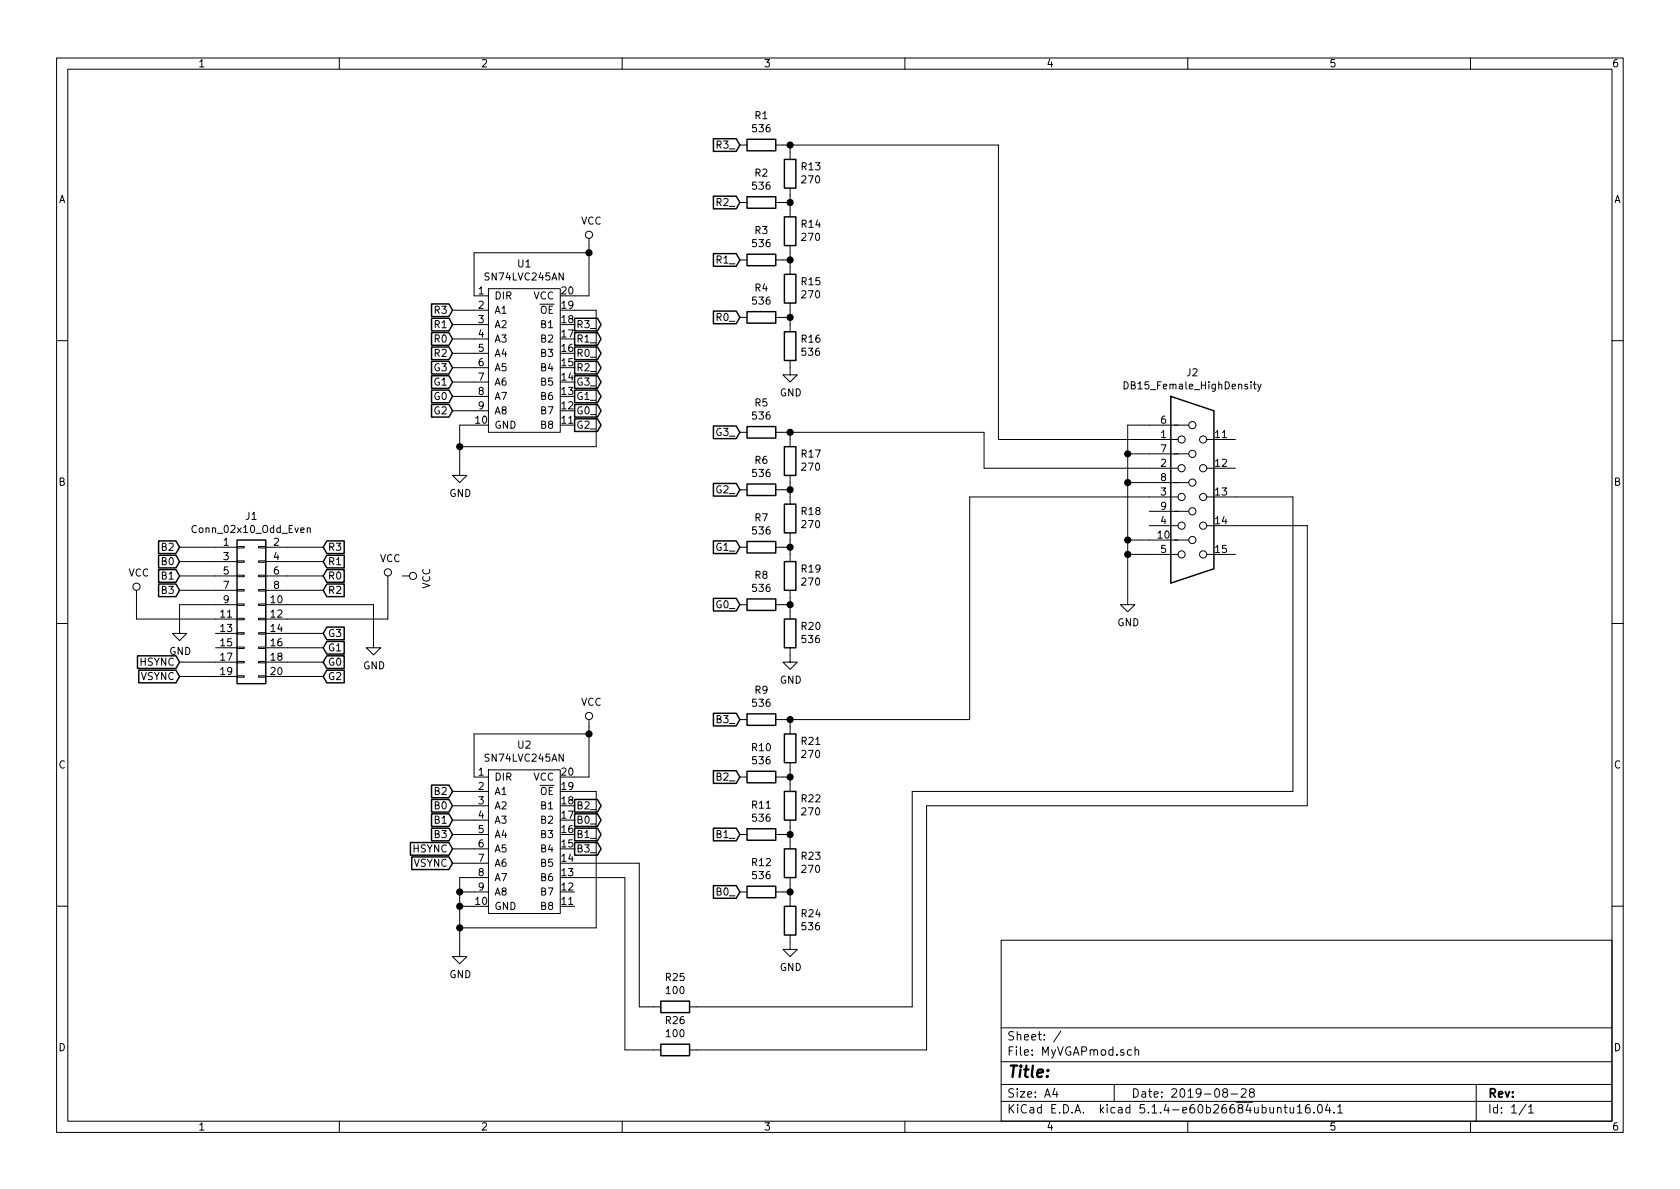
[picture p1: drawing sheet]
EESchema Schematic File Version 4
LIBS:MyVGAPmod-cache
EELAYER 30 0
EELAYER END
$Descr A4 11693 8268
encoding utf-8
Sheet 1 1
Title ""
Date "2019-08-28"
Rev ""
Comp ""
Comment1 ""
Comment2 ""
Comment3 ""
Comment4 ""
$EndDescr
$Comp
L MyLibrary:SN74LVC245AN U1
U 1 1
P 3650 2500
F 0 "U1" H 3650 3175 50  0000 C CNN
F 1 "SN74LVC245AN" H 3650 3084 50  0000 C CNN
F 2 "Package_DIP:DIP-20_W7.62mm" H 3650 3150 50  0001 C CNN
F 3 "" H 3650 3150 50  0001 C CNN
	1    3650 2500
	1    0    0    -1  
$EndComp
$Comp
L MyLibrary:SN74LVC245AN U2
U 1 1
P 3650 5850
F 0 "U2" H 3650 6525 50  0000 C CNN
F 1 "SN74LVC245AN" H 3650 6434 50  0000 C CNN
F 2 "Package_DIP:DIP-20_W7.62mm" H 3650 6500 50  0001 C CNN
F 3 "" H 3650 6500 50  0001 C CNN
	1    3650 5850
	1    0    0    -1  
$EndComp
$Comp
L Connector:DB15_Female_HighDensity J2
U 1 1
P 8300 3450
F 0 "J2" H 8300 4317 50  0000 C CNN
F 1 "DB15_Female_HighDensity" H 8300 4226 50  0000 C CNN
F 2 "Connector_Dsub:DSUB-15-HD_Female_Horizontal_P2.29x1.98mm_EdgePinOffset3.03mm_Housed_MountingHolesOffset4.94mm" H 7350 3850 50  0001 C CNN
F 3 " ~" H 7350 3850 50  0001 C CNN
	1    8300 3450
	1    0    0    -1  
$EndComp
Text GLabel 3150 2150 0    50   Input ~ 0
R3
Text GLabel 3150 2450 0    50   Input ~ 0
R2
Text GLabel 3150 2250 0    50   Input ~ 0
R1
Text GLabel 3150 2350 0    50   Input ~ 0
R0
Text GLabel 3150 2550 0    50   Input ~ 0
G3
Text GLabel 3150 2850 0    50   Input ~ 0
G2
Text GLabel 3150 2650 0    50   Input ~ 0
G1
Text GLabel 3150 2750 0    50   Input ~ 0
G0
$Comp
L power:GND #PWR02
U 1 1
P 3200 6600
F 0 "#PWR02" H 3200 6350 50  0001 C CNN
F 1 "GND" H 3205 6427 50  0000 C CNN
F 2 "" H 3200 6600 50  0001 C CNN
F 3 "" H 3200 6600 50  0001 C CNN
	1    3200 6600
	1    0    0    -1  
$EndComp
Text GLabel 3150 5800 0    50   Input ~ 0
B3
Text GLabel 3150 5500 0    50   Input ~ 0
B2
Text GLabel 3150 5700 0    50   Input ~ 0
B1
Text GLabel 3150 5600 0    50   Input ~ 0
B0
Text GLabel 3150 5900 0    50   Input ~ 0
HSYNC
Text GLabel 3150 6000 0    50   Input ~ 0
VSYNC
Wire Wire Line
	3150 2150 3300 2150
Wire Wire Line
	3150 2250 3300 2250
Wire Wire Line
	3150 2350 3300 2350
Wire Wire Line
	3150 2450 3300 2450
Wire Wire Line
	3150 2550 3300 2550
Wire Wire Line
	3150 2650 3300 2650
Wire Wire Line
	3150 2750 3300 2750
Wire Wire Line
	3150 2850 3300 2850
Wire Wire Line
	3150 5500 3300 5500
Wire Wire Line
	3150 5600 3300 5600
Wire Wire Line
	3150 5700 3300 5700
Wire Wire Line
	3150 5800 3300 5800
Wire Wire Line
	3150 5900 3300 5900
Wire Wire Line
	3150 6000 3300 6000
Wire Wire Line
	3200 6450 3200 6300
Wire Wire Line
	3200 6300 3300 6300
Wire Wire Line
	3200 6300 3200 6200
Wire Wire Line
	3200 6200 3300 6200
Connection ~ 3200 6300
Wire Wire Line
	3200 6200 3200 6100
Wire Wire Line
	3200 6100 3300 6100
Connection ~ 3200 6200
$Comp
L power:VCC #PWR04
U 1 1
P 4100 5050
F 0 "#PWR04" H 4100 4900 50  0001 C CNN
F 1 "VCC" H 4117 5223 50  0000 C CNN
F 2 "" H 4100 5050 50  0001 C CNN
F 3 "" H 4100 5050 50  0001 C CNN
	1    4100 5050
	1    0    0    -1  
$EndComp
Wire Wire Line
	4100 5050 4100 5100
Wire Wire Line
	4100 5400 4000 5400
Wire Wire Line
	3300 5400 3300 5100
Wire Wire Line
	3300 5100 4100 5100
Connection ~ 4100 5100
Wire Wire Line
	4100 5100 4100 5400
$Comp
L power:GND #PWR01
U 1 1
P 3200 3250
F 0 "#PWR01" H 3200 3000 50  0001 C CNN
F 1 "GND" H 3205 3077 50  0000 C CNN
F 2 "" H 3200 3250 50  0001 C CNN
F 3 "" H 3200 3250 50  0001 C CNN
	1    3200 3250
	1    0    0    -1  
$EndComp
Wire Wire Line
	3200 3100 3200 2950
Wire Wire Line
	3200 2950 3300 2950
$Comp
L power:VCC #PWR03
U 1 1
P 4100 1700
F 0 "#PWR03" H 4100 1550 50  0001 C CNN
F 1 "VCC" H 4117 1873 50  0000 C CNN
F 2 "" H 4100 1700 50  0001 C CNN
F 3 "" H 4100 1700 50  0001 C CNN
	1    4100 1700
	1    0    0    -1  
$EndComp
Wire Wire Line
	4000 2050 4100 2050
Wire Wire Line
	4100 1700 4100 1750
Connection ~ 4100 1750
Wire Wire Line
	4100 1750 4100 2050
Wire Wire Line
	3300 2050 3300 1750
Wire Wire Line
	3300 1750 4100 1750
$Comp
L Device:R R19
U 1 1
P 5500 4000
F 0 "R19" H 5430 3954 50  0000 R CNN
F 1 "270" H 5430 4045 50  0000 R CNN
F 2 "Resistor_THT:R_Axial_DIN0204_L3.6mm_D1.6mm_P7.62mm_Horizontal" V 5430 4000 50  0001 C CNN
F 3 "~" H 5500 4000 50  0001 C CNN
	1    5500 4000
	-1   0    0    1   
$EndComp
$Comp
L Device:R R18
U 1 1
P 5500 3600
F 0 "R18" H 5430 3554 50  0000 R CNN
F 1 "270" H 5430 3645 50  0000 R CNN
F 2 "Resistor_THT:R_Axial_DIN0204_L3.6mm_D1.6mm_P7.62mm_Horizontal" V 5430 3600 50  0001 C CNN
F 3 "~" H 5500 3600 50  0001 C CNN
	1    5500 3600
	-1   0    0    1   
$EndComp
$Comp
L Device:R R17
U 1 1
P 5500 3200
F 0 "R17" H 5430 3154 50  0000 R CNN
F 1 "270" H 5430 3245 50  0000 R CNN
F 2 "Resistor_THT:R_Axial_DIN0204_L3.6mm_D1.6mm_P7.62mm_Horizontal" V 5430 3200 50  0001 C CNN
F 3 "~" H 5500 3200 50  0001 C CNN
	1    5500 3200
	-1   0    0    1   
$EndComp
$Comp
L Device:R R20
U 1 1
P 5500 4400
F 0 "R20" H 5430 4354 50  0000 R CNN
F 1 "536" H 5430 4445 50  0000 R CNN
F 2 "Resistor_THT:R_Axial_DIN0204_L3.6mm_D1.6mm_P7.62mm_Horizontal" V 5430 4400 50  0001 C CNN
F 3 "~" H 5500 4400 50  0001 C CNN
	1    5500 4400
	-1   0    0    1   
$EndComp
Wire Wire Line
	5450 3400 5500 3400
Wire Wire Line
	5500 3400 5500 3350
Wire Wire Line
	5500 3400 5500 3450
Connection ~ 5500 3400
Wire Wire Line
	5450 3800 5500 3800
Wire Wire Line
	5500 3800 5500 3750
Wire Wire Line
	5500 3850 5500 3800
Connection ~ 5500 3800
Wire Wire Line
	5450 4200 5500 4200
Wire Wire Line
	5500 4200 5500 4150
Wire Wire Line
	5500 4200 5500 4250
Connection ~ 5500 4200
Wire Wire Line
	5450 3000 5500 3000
Wire Wire Line
	5500 3000 5500 3050
Connection ~ 5500 3000
$Comp
L Device:R R1
U 1 1
P 5300 1000
F 0 "R1" V 5093 1000 50  0000 C CNN
F 1 "536" V 5184 1000 50  0000 C CNN
F 2 "Resistor_THT:R_Axial_DIN0204_L3.6mm_D1.6mm_P7.62mm_Horizontal" V 5230 1000 50  0001 C CNN
F 3 "~" H 5300 1000 50  0001 C CNN
	1    5300 1000
	0    1    1    0   
$EndComp
$Comp
L Device:R R2
U 1 1
P 5300 1400
F 0 "R2" V 5093 1400 50  0000 C CNN
F 1 "536" V 5184 1400 50  0000 C CNN
F 2 "Resistor_THT:R_Axial_DIN0204_L3.6mm_D1.6mm_P7.62mm_Horizontal" V 5230 1400 50  0001 C CNN
F 3 "~" H 5300 1400 50  0001 C CNN
	1    5300 1400
	0    1    1    0   
$EndComp
$Comp
L Device:R R3
U 1 1
P 5300 1800
F 0 "R3" V 5093 1800 50  0000 C CNN
F 1 "536" V 5184 1800 50  0000 C CNN
F 2 "Resistor_THT:R_Axial_DIN0204_L3.6mm_D1.6mm_P7.62mm_Horizontal" V 5230 1800 50  0001 C CNN
F 3 "~" H 5300 1800 50  0001 C CNN
	1    5300 1800
	0    1    1    0   
$EndComp
$Comp
L Device:R R4
U 1 1
P 5300 2200
F 0 "R4" V 5093 2200 50  0000 C CNN
F 1 "536" V 5184 2200 50  0000 C CNN
F 2 "Resistor_THT:R_Axial_DIN0204_L3.6mm_D1.6mm_P7.62mm_Horizontal" V 5230 2200 50  0001 C CNN
F 3 "~" H 5300 2200 50  0001 C CNN
	1    5300 2200
	0    1    1    0   
$EndComp
$Comp
L Device:R R15
U 1 1
P 5500 2000
F 0 "R15" H 5430 1954 50  0000 R CNN
F 1 "270" H 5430 2045 50  0000 R CNN
F 2 "Resistor_THT:R_Axial_DIN0204_L3.6mm_D1.6mm_P7.62mm_Horizontal" V 5430 2000 50  0001 C CNN
F 3 "~" H 5500 2000 50  0001 C CNN
	1    5500 2000
	-1   0    0    1   
$EndComp
$Comp
L Device:R R14
U 1 1
P 5500 1600
F 0 "R14" H 5430 1554 50  0000 R CNN
F 1 "270" H 5430 1645 50  0000 R CNN
F 2 "Resistor_THT:R_Axial_DIN0204_L3.6mm_D1.6mm_P7.62mm_Horizontal" V 5430 1600 50  0001 C CNN
F 3 "~" H 5500 1600 50  0001 C CNN
	1    5500 1600
	-1   0    0    1   
$EndComp
$Comp
L Device:R R13
U 1 1
P 5500 1200
F 0 "R13" H 5430 1154 50  0000 R CNN
F 1 "270" H 5430 1245 50  0000 R CNN
F 2 "Resistor_THT:R_Axial_DIN0204_L3.6mm_D1.6mm_P7.62mm_Horizontal" V 5430 1200 50  0001 C CNN
F 3 "~" H 5500 1200 50  0001 C CNN
	1    5500 1200
	-1   0    0    1   
$EndComp
$Comp
L Device:R R16
U 1 1
P 5500 2400
F 0 "R16" H 5430 2354 50  0000 R CNN
F 1 "536" H 5430 2445 50  0000 R CNN
F 2 "Resistor_THT:R_Axial_DIN0204_L3.6mm_D1.6mm_P7.62mm_Horizontal" V 5430 2400 50  0001 C CNN
F 3 "~" H 5500 2400 50  0001 C CNN
	1    5500 2400
	-1   0    0    1   
$EndComp
Wire Wire Line
	5450 1400 5500 1400
Wire Wire Line
	5500 1400 5500 1350
Wire Wire Line
	5500 1400 5500 1450
Connection ~ 5500 1400
Wire Wire Line
	5450 1800 5500 1800
Wire Wire Line
	5500 1800 5500 1750
Wire Wire Line
	5500 1850 5500 1800
Connection ~ 5500 1800
Wire Wire Line
	5450 2200 5500 2200
Wire Wire Line
	5500 2200 5500 2150
Wire Wire Line
	5500 2200 5500 2250
Connection ~ 5500 2200
Wire Wire Line
	5450 1000 5500 1000
Wire Wire Line
	5500 1000 5500 1050
Connection ~ 5500 1000
$Comp
L Device:R R9
U 1 1
P 5300 5000
F 0 "R9" V 5093 5000 50  0000 C CNN
F 1 "536" V 5184 5000 50  0000 C CNN
F 2 "Resistor_THT:R_Axial_DIN0204_L3.6mm_D1.6mm_P7.62mm_Horizontal" V 5230 5000 50  0001 C CNN
F 3 "~" H 5300 5000 50  0001 C CNN
	1    5300 5000
	0    1    1    0   
$EndComp
$Comp
L Device:R R10
U 1 1
P 5300 5400
F 0 "R10" V 5093 5400 50  0000 C CNN
F 1 "536" V 5184 5400 50  0000 C CNN
F 2 "Resistor_THT:R_Axial_DIN0204_L3.6mm_D1.6mm_P7.62mm_Horizontal" V 5230 5400 50  0001 C CNN
F 3 "~" H 5300 5400 50  0001 C CNN
	1    5300 5400
	0    1    1    0   
$EndComp
$Comp
L Device:R R11
U 1 1
P 5300 5800
F 0 "R11" V 5093 5800 50  0000 C CNN
F 1 "536" V 5184 5800 50  0000 C CNN
F 2 "Resistor_THT:R_Axial_DIN0204_L3.6mm_D1.6mm_P7.62mm_Horizontal" V 5230 5800 50  0001 C CNN
F 3 "~" H 5300 5800 50  0001 C CNN
	1    5300 5800
	0    1    1    0   
$EndComp
$Comp
L Device:R R12
U 1 1
P 5300 6200
F 0 "R12" V 5093 6200 50  0000 C CNN
F 1 "536" V 5184 6200 50  0000 C CNN
F 2 "Resistor_THT:R_Axial_DIN0204_L3.6mm_D1.6mm_P7.62mm_Horizontal" V 5230 6200 50  0001 C CNN
F 3 "~" H 5300 6200 50  0001 C CNN
	1    5300 6200
	0    1    1    0   
$EndComp
$Comp
L Device:R R23
U 1 1
P 5500 6000
F 0 "R23" H 5430 5954 50  0000 R CNN
F 1 "270" H 5430 6045 50  0000 R CNN
F 2 "Resistor_THT:R_Axial_DIN0204_L3.6mm_D1.6mm_P7.62mm_Horizontal" V 5430 6000 50  0001 C CNN
F 3 "~" H 5500 6000 50  0001 C CNN
	1    5500 6000
	-1   0    0    1   
$EndComp
$Comp
L Device:R R22
U 1 1
P 5500 5600
F 0 "R22" H 5430 5554 50  0000 R CNN
F 1 "270" H 5430 5645 50  0000 R CNN
F 2 "Resistor_THT:R_Axial_DIN0204_L3.6mm_D1.6mm_P7.62mm_Horizontal" V 5430 5600 50  0001 C CNN
F 3 "~" H 5500 5600 50  0001 C CNN
	1    5500 5600
	-1   0    0    1   
$EndComp
$Comp
L Device:R R21
U 1 1
P 5500 5200
F 0 "R21" H 5430 5154 50  0000 R CNN
F 1 "270" H 5430 5245 50  0000 R CNN
F 2 "Resistor_THT:R_Axial_DIN0204_L3.6mm_D1.6mm_P7.62mm_Horizontal" V 5430 5200 50  0001 C CNN
F 3 "~" H 5500 5200 50  0001 C CNN
	1    5500 5200
	-1   0    0    1   
$EndComp
$Comp
L Device:R R24
U 1 1
P 5500 6400
F 0 "R24" H 5430 6354 50  0000 R CNN
F 1 "536" H 5430 6445 50  0000 R CNN
F 2 "Resistor_THT:R_Axial_DIN0204_L3.6mm_D1.6mm_P7.62mm_Horizontal" V 5430 6400 50  0001 C CNN
F 3 "~" H 5500 6400 50  0001 C CNN
	1    5500 6400
	-1   0    0    1   
$EndComp
Wire Wire Line
	5450 5400 5500 5400
Wire Wire Line
	5500 5400 5500 5350
Wire Wire Line
	5500 5400 5500 5450
Connection ~ 5500 5400
Wire Wire Line
	5450 5800 5500 5800
Wire Wire Line
	5500 5800 5500 5750
Wire Wire Line
	5500 5850 5500 5800
Connection ~ 5500 5800
Wire Wire Line
	5450 6200 5500 6200
Wire Wire Line
	5500 6200 5500 6150
Wire Wire Line
	5500 6200 5500 6250
Connection ~ 5500 6200
Wire Wire Line
	5450 5000 5500 5000
Wire Wire Line
	5500 5000 5500 5050
Connection ~ 5500 5000
Wire Wire Line
	6950 1000 6950 3050
Wire Wire Line
	6950 3050 8000 3050
Wire Wire Line
	5500 1000 6950 1000
Wire Wire Line
	6850 3000 6850 3250
Wire Wire Line
	6850 3250 8000 3250
Wire Wire Line
	5500 3000 6850 3000
Wire Wire Line
	6750 5000 6750 3450
Wire Wire Line
	6750 3450 8000 3450
Wire Wire Line
	5500 5000 6750 5000
$Comp
L power:GND #PWR05
U 1 1
P 5500 2550
F 0 "#PWR05" H 5500 2300 50  0001 C CNN
F 1 "GND" H 5505 2377 50  0000 C CNN
F 2 "" H 5500 2550 50  0001 C CNN
F 3 "" H 5500 2550 50  0001 C CNN
	1    5500 2550
	1    0    0    -1  
$EndComp
$Comp
L power:GND #PWR06
U 1 1
P 5500 4550
F 0 "#PWR06" H 5500 4300 50  0001 C CNN
F 1 "GND" H 5505 4377 50  0000 C CNN
F 2 "" H 5500 4550 50  0001 C CNN
F 3 "" H 5500 4550 50  0001 C CNN
	1    5500 4550
	1    0    0    -1  
$EndComp
$Comp
L power:GND #PWR07
U 1 1
P 5500 6550
F 0 "#PWR07" H 5500 6300 50  0001 C CNN
F 1 "GND" H 5505 6377 50  0000 C CNN
F 2 "" H 5500 6550 50  0001 C CNN
F 3 "" H 5500 6550 50  0001 C CNN
	1    5500 6550
	1    0    0    -1  
$EndComp
$Comp
L Device:R R25
U 1 1
P 4700 7000
F 0 "R25" V 4493 7000 50  0000 C CNN
F 1 "100" V 4584 7000 50  0000 C CNN
F 2 "Resistor_THT:R_Axial_DIN0204_L3.6mm_D1.6mm_P7.62mm_Horizontal" V 4630 7000 50  0001 C CNN
F 3 "~" H 4700 7000 50  0001 C CNN
	1    4700 7000
	0    1    1    0   
$EndComp
$Comp
L Device:R R26
U 1 1
P 4700 7300
F 0 "R26" V 4493 7300 50  0000 C CNN
F 1 "100" V 4584 7300 50  0000 C CNN
F 2 "Resistor_THT:R_Axial_DIN0204_L3.6mm_D1.6mm_P7.62mm_Horizontal" V 4630 7300 50  0001 C CNN
F 3 "~" H 4700 7300 50  0001 C CNN
	1    4700 7300
	0    1    1    0   
$EndComp
Wire Wire Line
	4000 6000 4450 6000
Wire Wire Line
	4450 6000 4450 7000
Wire Wire Line
	4450 7000 4550 7000
Wire Wire Line
	4000 6100 4350 6100
Wire Wire Line
	4350 6100 4350 7300
Wire Wire Line
	4350 7300 4550 7300
Wire Wire Line
	4850 7000 6350 7000
Wire Wire Line
	6350 7000 6350 5500
Wire Wire Line
	6350 5500 9000 5500
Wire Wire Line
	9000 5500 9000 3450
Wire Wire Line
	9000 3450 8600 3450
Wire Wire Line
	4850 7300 6450 7300
Wire Wire Line
	6450 7300 6450 5600
Wire Wire Line
	6450 5600 9100 5600
Wire Wire Line
	9100 5600 9100 3650
Wire Wire Line
	9100 3650 8600 3650
Wire Wire Line
	8000 2950 7850 2950
Wire Wire Line
	7850 2950 7850 3150
Wire Wire Line
	7850 3150 8000 3150
Wire Wire Line
	7850 3150 7850 3350
Wire Wire Line
	7850 3350 8000 3350
Connection ~ 7850 3150
Wire Wire Line
	7850 3350 7850 3750
Wire Wire Line
	7850 3750 8000 3750
Connection ~ 7850 3350
Wire Wire Line
	7850 3750 7850 3850
Connection ~ 7850 3750
$Comp
L power:GND #PWR010
U 1 1
P 7850 4150
F 0 "#PWR010" H 7850 3900 50  0001 C CNN
F 1 "GND" H 7855 3977 50  0000 C CNN
F 2 "" H 7850 4150 50  0001 C CNN
F 3 "" H 7850 4150 50  0001 C CNN
	1    7850 4150
	1    0    0    -1  
$EndComp
Wire Wire Line
	7850 3850 8000 3850
Connection ~ 7850 3850
Wire Wire Line
	7850 3850 7850 4150
Wire Wire Line
	4000 5500 4150 5500
Wire Wire Line
	4150 5500 4150 6450
Wire Wire Line
	4150 6450 3200 6450
Connection ~ 3200 6450
Wire Wire Line
	3200 6450 3200 6600
Wire Wire Line
	4000 2150 4150 2150
Wire Wire Line
	4150 2150 4150 3100
Wire Wire Line
	4150 3100 3200 3100
Connection ~ 3200 3100
Wire Wire Line
	3200 3100 3200 3250
Text GLabel 2250 4000 2    50   Input ~ 0
R0
Text GLabel 2250 3900 2    50   Input ~ 0
R1
Text GLabel 2250 4100 2    50   Input ~ 0
R2
Text GLabel 2250 3800 2    50   Input ~ 0
R3
Text GLabel 2250 4500 2    50   Input ~ 0
G1
Text GLabel 2250 4700 2    50   Input ~ 0
G2
Text GLabel 2250 4400 2    50   Input ~ 0
G3
$Comp
L power:VCC #PWR08
U 1 1
P 950 4150
F 0 "#PWR08" H 950 4000 50  0001 C CNN
F 1 "VCC" H 967 4323 50  0000 C CNN
F 2 "" H 950 4150 50  0001 C CNN
F 3 "" H 950 4150 50  0001 C CNN
	1    950  4150
	1    0    0    -1  
$EndComp
Wire Wire Line
	2250 3800 2000 3800
Wire Wire Line
	2250 3900 2000 3900
Wire Wire Line
	2250 4000 2000 4000
Wire Wire Line
	2250 4100 2000 4100
Wire Wire Line
	2250 4400 2000 4400
Wire Wire Line
	2250 4500 2000 4500
Wire Wire Line
	2250 4600 2000 4600
$Comp
L Connector_Generic:Conn_02x10_Odd_Even J1
U 1 1
P 1700 4200
F 0 "J1" H 1750 4817 50  0000 C CNN
F 1 "Conn_02x10_Odd_Even" H 1750 4726 50  0000 C CNN
F 2 "Connector_PinSocket_2.54mm:PinSocket_2x10_P2.54mm_Vertical" H 1700 4200 50  0001 C CNN
F 3 "~" H 1700 4200 50  0001 C CNN
	1    1700 4200
	1    0    0    -1  
$EndComp
$Comp
L power:VCC #PWR011
U 1 1
P 2800 4000
F 0 "#PWR011" H 2800 3850 50  0001 C CNN
F 1 "VCC" H 2817 4173 50  0000 C CNN
F 2 "" H 2800 4000 50  0001 C CNN
F 3 "" H 2800 4000 50  0001 C CNN
	1    2800 4000
	0    1    1    0   
$EndComp
$Comp
L power:GND #PWR09
U 1 1
P 1250 4350
F 0 "#PWR09" H 1250 4100 50  0001 C CNN
F 1 "GND" H 1255 4177 50  0000 C CNN
F 2 "" H 1250 4350 50  0001 C CNN
F 3 "" H 1250 4350 50  0001 C CNN
	1    1250 4350
	1    0    0    -1  
$EndComp
Wire Wire Line
	1500 4200 1250 4200
Wire Wire Line
	1250 4200 1250 4350
Wire Wire Line
	1250 4600 1500 4600
Wire Wire Line
	1250 4700 1500 4700
Wire Wire Line
	1250 4100 1500 4100
Wire Wire Line
	1250 4000 1500 4000
Wire Wire Line
	1250 3900 1500 3900
Wire Wire Line
	1250 3800 1500 3800
Wire Wire Line
	2250 4700 2000 4700
Text GLabel 1250 4700 0    50   Input ~ 0
VSYNC
Text GLabel 1250 4600 0    50   Input ~ 0
HSYNC
Text GLabel 1250 4100 0    50   Input ~ 0
B3
Text GLabel 1250 3800 0    50   Input ~ 0
B2
Text GLabel 1250 4000 0    50   Input ~ 0
B1
Text GLabel 1250 3900 0    50   Input ~ 0
B0
Text GLabel 2250 4600 2    50   Input ~ 0
G0
Wire Wire Line
	950  4300 950  4150
Wire Wire Line
	950  4300 1500 4300
$Comp
L power:VCC #PWR0101
U 1 1
P 2700 4050
F 0 "#PWR0101" H 2700 3900 50  0001 C CNN
F 1 "VCC" H 2717 4223 50  0000 C CNN
F 2 "" H 2700 4050 50  0001 C CNN
F 3 "" H 2700 4050 50  0001 C CNN
	1    2700 4050
	1    0    0    -1  
$EndComp
$Comp
L power:GND #PWR0102
U 1 1
P 2600 4450
F 0 "#PWR0102" H 2600 4200 50  0001 C CNN
F 1 "GND" H 2605 4277 50  0000 C CNN
F 2 "" H 2600 4450 50  0001 C CNN
F 3 "" H 2600 4450 50  0001 C CNN
	1    2600 4450
	1    0    0    -1  
$EndComp
Wire Wire Line
	2000 4200 2600 4200
Wire Wire Line
	2000 4300 2700 4300
Wire Wire Line
	2600 4200 2600 4450
Wire Wire Line
	2700 4050 2700 4300
Text GLabel 4000 2250 2    50   Output ~ 0
R3_
Text GLabel 4000 2550 2    50   Output ~ 0
R2_
Text GLabel 4000 2350 2    50   Output ~ 0
R1_
Text GLabel 4000 2450 2    50   Output ~ 0
R0_
Text GLabel 5150 1000 0    50   Input ~ 0
R3_
Text GLabel 5150 2200 0    50   Input ~ 0
R0_
Text GLabel 5150 1400 0    50   Input ~ 0
R2_
Text GLabel 5150 1800 0    50   Input ~ 0
R1_
$Comp
L Device:R R8
U 1 1
P 5300 4200
F 0 "R8" V 5093 4200 50  0000 C CNN
F 1 "536" V 5184 4200 50  0000 C CNN
F 2 "Resistor_THT:R_Axial_DIN0204_L3.6mm_D1.6mm_P7.62mm_Horizontal" V 5230 4200 50  0001 C CNN
F 3 "~" H 5300 4200 50  0001 C CNN
	1    5300 4200
	0    1    1    0   
$EndComp
$Comp
L Device:R R7
U 1 1
P 5300 3800
F 0 "R7" V 5093 3800 50  0000 C CNN
F 1 "536" V 5184 3800 50  0000 C CNN
F 2 "Resistor_THT:R_Axial_DIN0204_L3.6mm_D1.6mm_P7.62mm_Horizontal" V 5230 3800 50  0001 C CNN
F 3 "~" H 5300 3800 50  0001 C CNN
	1    5300 3800
	0    1    1    0   
$EndComp
$Comp
L Device:R R6
U 1 1
P 5300 3400
F 0 "R6" V 5093 3400 50  0000 C CNN
F 1 "536" V 5184 3400 50  0000 C CNN
F 2 "Resistor_THT:R_Axial_DIN0204_L3.6mm_D1.6mm_P7.62mm_Horizontal" V 5230 3400 50  0001 C CNN
F 3 "~" H 5300 3400 50  0001 C CNN
	1    5300 3400
	0    1    1    0   
$EndComp
$Comp
L Device:R R5
U 1 1
P 5300 3000
F 0 "R5" V 5093 3000 50  0000 C CNN
F 1 "536" V 5184 3000 50  0000 C CNN
F 2 "Resistor_THT:R_Axial_DIN0204_L3.6mm_D1.6mm_P7.62mm_Horizontal" V 5230 3000 50  0001 C CNN
F 3 "~" H 5300 3000 50  0001 C CNN
	1    5300 3000
	0    1    1    0   
$EndComp
Text GLabel 4000 2650 2    50   Output ~ 0
G3_
Text GLabel 4000 2950 2    50   Output ~ 0
G2_
Text GLabel 4000 2750 2    50   Output ~ 0
G1_
Text GLabel 4000 2850 2    50   Output ~ 0
G0_
Text GLabel 5150 3000 0    50   Input ~ 0
G3_
Text GLabel 5150 4200 0    50   Input ~ 0
G0_
Text GLabel 5150 3400 0    50   Input ~ 0
G2_
Text GLabel 5150 3800 0    50   Input ~ 0
G1_
Text GLabel 4000 5900 2    50   Output ~ 0
B3_
Text GLabel 4000 5600 2    50   Output ~ 0
B2_
Text GLabel 4000 5800 2    50   Output ~ 0
B1_
Text GLabel 4000 5700 2    50   Output ~ 0
B0_
Text GLabel 5150 6200 0    50   Input ~ 0
B0_
Text GLabel 5150 5000 0    50   Input ~ 0
B3_
Text GLabel 5150 5800 0    50   Input ~ 0
B1_
Text GLabel 5150 5400 0    50   Input ~ 0
B2_
$EndSCHEMATC
